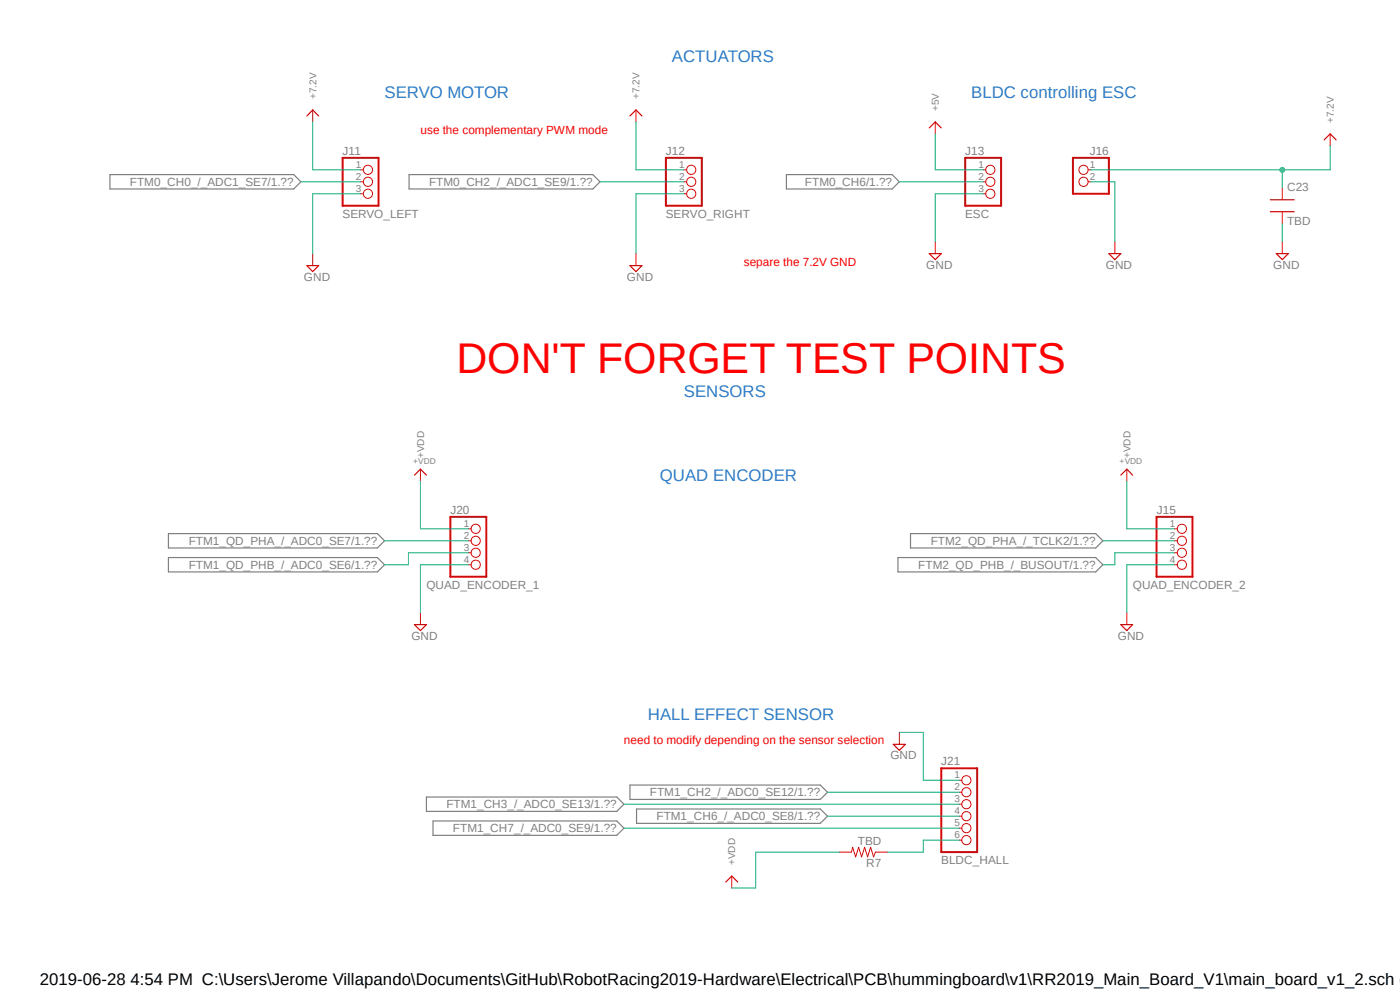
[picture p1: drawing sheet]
<svg xmlns="http://www.w3.org/2000/svg" width="297mm" height="210mm" viewBox="0 0 297 210" stroke-linecap="round" stroke-linejoin="round" font-family="sans-serif">
<path d="M13 9.5l279.5 194.3M292.5 9.5l-279.5 194.3" fill="none" stroke="#fff" stroke-width=".21"/>
<path d="M23.3 37h39l1.5 1.6-1.5 1.5h-39zM86.8 37h39l1.5 1.6-1.5 1.5h-39zM166.8 37h22.5l1.5 1.6-1.5 1.5h-22.5zM35.7 113.2h44.4l1.5 1.5-1.5 1.5h-44.4zM35.7 118.3h44.4l1.5 1.5-1.5 1.5h-44.4zM190.5 118.3h42l1.5 1.5-1.5 1.5h-42zM193.2 113.2h39.3l1.5 1.5-1.5 1.5h-39.3zM90.5 169.1h40.4l1.5 1.5-1.5 1.5h-40.4zM91.9 174.2h39l1.5 1.5-1.5 1.5h-39zM133.6 166.5h40.4l1.6 1.6-1.6 1.5h-40.4zM135 171.6h39l1.6 1.5-1.6 1.6h-39z" fill="none" stroke="#808080" stroke-width=".25"/>
<path d="M72.7 33.5h7.6v10.1h-7.6zM141.3 33.5h7.6v10.1h-7.6zM204.8 33.5h7.6v10.1h-7.6zM227.6 33.5h7.6v7.6h-7.6zM95.5 109.6h7.7v12.7h-7.7zM245.4 109.6h7.6v12.7h-7.6zM199.7 163h7.6v17.8h-7.6z" fill="none" stroke="#c90d0c" stroke-width=".42"/>
<g fill="none" stroke="#c90d0c" stroke-width=".21">
<path d="M66.3 23.3v2.6M76.5 36h.6M76.5 38.6h.6M134.9 23.3v2.6M145.1 36h.5M145.1 38.6h.5M198.4 25.9v2.5M208.6 36h.5M208.6 38.6h.5M230.8 36h.6M230.8 38.6h.6M272 39.8v2.6"/>
<path d="M282.2 28.4v2.5M66.3 53.8v2.5M76.5 41.1h.6M134.9 53.8v2.5M145.1 41.1h.5M198.4 51.3v2.5M208.6 41.1h.5M236.5 51.3v2.5M272 44.9v2.6M272 51.3v2.5M89.2 99.5v2.6M239.1 99.5v2.6"/>
<path d="M99.4 112.2h.5M99.4 114.7h.5M99.4 117.3h.5M99.4 119.8h.5M249.2 112.2h.6M249.2 114.7h.6M249.2 117.3h.6M249.2 119.8h.6M89.2 130v2.5M239.1 130v2.5M190.8 155.4v2.5M203.5 165.5h.5"/>
<path d="M203.5 168.1h.5M203.5 170.6h.5M203.5 173.1h.5M203.5 175.7h.5M203.5 178.2h.5M155.2 185.8v2.6M178.1 180.8h2.5l.3-1.1 .6 2.1 .7-2.1 .6 2.1 .6-2.1 .7 2.1 .6-2.1 .6 2.1 .4-1h2.6"/>
<circle cx="78.1" cy="36" r=".98"/>
<circle cx="78.1" cy="38.6" r=".98"/>
<circle cx="146.6" cy="36" r=".98"/>
<circle cx="146.6" cy="38.6" r=".98"/>
<circle cx="210.1" cy="36" r=".98"/>
<circle cx="210.1" cy="38.6" r=".98"/>
<circle cx="229.9" cy="38.6" r=".98"/>
<circle cx="229.9" cy="36" r=".98"/>
<circle cx="78.1" cy="41.1" r=".98"/>
<circle cx="146.6" cy="41.1" r=".98"/>
<circle cx="210.1" cy="41.1" r=".98"/>
<circle cx="100.9" cy="112.2" r=".98"/>
<circle cx="100.9" cy="114.7" r=".98"/>
<circle cx="100.9" cy="119.8" r=".98"/>
<circle cx="100.9" cy="117.3" r=".98"/>
<circle cx="250.7" cy="112.2" r=".98"/>
<circle cx="250.7" cy="119.8" r=".98"/>
<circle cx="250.7" cy="117.3" r=".98"/>
<circle cx="250.7" cy="114.7" r=".98"/>
<circle cx="205" cy="165.5" r=".98"/>
<circle cx="205" cy="168.1" r=".98"/>
<circle cx="205" cy="173.1" r=".98"/>
<circle cx="205" cy="170.6" r=".98"/>
<circle cx="205" cy="178.2" r=".98"/>
<circle cx="205" cy="175.7" r=".98"/>
</g>
<g fill="none" stroke="#c90d0c" stroke-width=".25">
<path d="M65.1 24.6l1.2-1.3 1.3 1.3M133.6 24.6l1.3-1.3 1.3 1.3M197.1 27.1l1.3-1.2 1.3 1.2M280.9 29.7l1.3-1.3 1.3 1.3M65.1 56.3h2.5l-1.3 1.3zM133.6 56.3h2.6l-1.3 1.3zM197.1 53.8h2.6l-1.3 1.3zM235.2 53.8h2.6l-1.3 1.3zM269.5 42.4h5.1M269.5 44.9h5.1M270.8 53.8h2.5l-1.3 1.3zM87.9 100.8l1.3-1.3 1.3 1.3"/>
<path d="M237.8 100.8l1.3-1.3 1.2 1.3M87.9 132.5h2.6l-1.3 1.3zM237.8 132.5h2.5l-1.2 1.3zM189.5 157.9h2.6l-1.3 1.3zM154 187.1l1.2-1.3 1.3 1.3"/>
</g>
<g fill="none" stroke="#0dab76" stroke-width=".21">
<path d="M63.8 38.6h12.7M127.3 38.6h17.8M190.8 38.6h17.8M198.4 28.4v7.6h10.2M231.4 38.6h5.1v12.7M282.2 36h-10.2v3.8M76.5 41.1h-10.2v12.7M145.1 41.1h-10.2v12.7M208.6 41.1h-10.2v10.2M272 47.5v3.8M81.6 114.7h17.8M99.4 117.3h-12.7v2.5h-5.1"/>
<path d="M99.4 119.8h-10.2v10.2M234 114.7h15.2M249.2 117.3h-12.7v2.5h-2.5M249.2 119.8h-10.1v10.2M190.8 155.4h5.1v10.1h7.6M132.4 170.6h71.1M132.4 175.7h71.1M175.6 168.1h27.9M175.6 173.1h27.9"/>
</g>
<circle cx="272" cy="36" r=".51" fill="#0dab76"/>
<g fill="none" stroke="#0dab76" stroke-width=".21">
<path d="M66.3 25.9v10.1h10.2M134.9 25.9v10.1h10.2M231.4 36h40.6M282.2 30.9v5.1M89.2 102.1v10.1h10.2M239.1 102.1v10.1h10.1M203.5 178.2h-7.6v2.6h-7.6M178.1 180.8h-17.8v7.6h-5.1"/>
<circle cx="272" cy="36" r=".51"/>
</g>
<text font-size="9.1" fill="#f00" x="96.8" y="79.2">DON'T FORGET TEST POINTS</text>
<g font-size="3.6" fill="#2c7bce">
<text x="142.5" y="13.2">ACTUATORS</text>
<text x="81.6" y="20.8">SERVO MOTOR</text>
<text x="206" y="20.8">BLDC controlling ESC</text>
<text x="145.1" y="84.3">SENSORS</text>
<text x="140" y="102.1">QUAD ENCODER</text>
<text x="137.5" y="152.8">HALL EFFECT SENSOR</text>
</g>
<text font-size="3.6" x="8.4" y="208.9">2019-06-28 4:54 PM C:\Users\Jerome Villapando\Documents\GitHub\RobotRacing2019-Hardware\Electrical\PCB\hummingboard\v1\RR2019_Main_Board_V1\main_board_v1_2.sch (</text>
<g font-size="2.5" fill="#f00">
<text x="89.2" y="28.4">use the complementary PWM mode</text>
<text x="157.8" y="56.3">separe the 7.2V GND</text>
<text x="132.4" y="157.9">need to modify depending on the sensor selection</text>
</g>
<g font-size="2.5" fill="#808080">
<text x="72.7" y="32.9">J11</text>
<text x="141.3" y="32.9">J12</text>
<text x="204.8" y="32.9">J13</text>
<text x="231.2" y="32.9">J16</text>
<text x="27.6" y="39.5">FTM0_CH0_/_ADC1_SE7/1.??</text>
<text x="91" y="39.5">FTM0_CH2_/_ADC1_SE9/1.??</text>
<text x="170.8" y="39.5">FTM0_CH6/1.??</text>
<text x="273.1" y="40.5">C23</text>
<text x="72.7" y="46.2">SERVO_LEFT</text>
<text x="141.3" y="46.2">SERVO_RIGHT</text>
<text x="204.8" y="46.2">ESC</text>
<text x="273.1" y="47.8">TBD</text>
<text x="64.5" y="59.5">GND</text>
<text x="133" y="59.5">GND</text>
<text x="196.5" y="57">GND</text>
<text x="234.6" y="57">GND</text>
<text x="270.1" y="57">GND</text>
<text x="95.5" y="109">J20</text>
<text x="245.4" y="109">J15</text>
<text x="40" y="115.6">FTM1_QD_PHA_/_ADC0_SE7/1.??</text>
<text x="197.4" y="115.6">FTM2_QD_PHA_/_TCLK2/1.??</text>
<text x="40" y="120.7">FTM1_QD_PHB_/_ADC0_SE6/1.??</text>
<text x="90.5" y="124.9">QUAD_ENCODER_1</text>
<text x="194.8" y="120.7">FTM2_QD_PHB_/_BUSOUT/1.??</text>
<text x="240.3" y="124.9">QUAD_ENCODER_2</text>
<text x="87.3" y="135.7">GND</text>
<text x="237.2" y="135.7">GND</text>
<text x="188.9" y="161.1">GND</text>
<text x="199.7" y="162.4">J21</text>
<text x="94.7" y="171.5">FTM1_CH3_/_ADC0_SE13/1.??</text>
<text x="137.9" y="169">FTM1_CH2_/_ADC0_SE12/1.??</text>
<text x="96.1" y="176.6">FTM1_CH7_/_ADC0_SE9/1.??</text>
<text x="139.3" y="174">FTM1_CH6_/_ADC0_SE8/1.??</text>
<text x="182" y="179.2">TBD</text>
<text x="183.8" y="184">R7</text>
<text x="199.7" y="183.3">BLDC_HALL</text>
</g>
<g font-size="2.1" fill="#808080">
<text x="67.1" y="21" transform="rotate(-90 67.1 21)">+7.2V</text>
<text x="135.7" y="21" transform="rotate(-90 135.7 21)">+7.2V</text>
<text x="199.2" y="23.5" transform="rotate(-90 199.2 23.5)">+5V</text>
<text x="283" y="26.1" transform="rotate(-90 283 26.1)">+7.2V</text>
<text x="75.5" y="35.7">1</text>
<text x="144.1" y="35.7">1</text>
<text x="207.6" y="35.7">1</text>
<text x="231.2" y="35.7">1</text>
<text x="75.5" y="38.2">2</text>
<text x="75.5" y="40.8">3</text>
<text x="144.1" y="38.2">2</text>
<text x="144.1" y="40.8">3</text>
<text x="207.6" y="38.2">2</text>
<text x="207.6" y="40.8">3</text>
<text x="231.2" y="38.2">2</text>
<text x="90" y="97.2" transform="rotate(-90 90 97.2)">+VDD</text>
<text x="239.8" y="97.2" transform="rotate(-90 239.8 97.2)">+VDD</text>
<text x="98.4" y="111.8">1</text>
<text x="248.2" y="111.8">1</text>
<text x="98.4" y="114.4">2</text>
<text x="98.4" y="116.9">3</text>
<text x="98.4" y="119.5">4</text>
<text x="248.2" y="114.4">2</text>
<text x="248.2" y="116.9">3</text>
<text x="248.2" y="119.5">4</text>
<text x="202.5" y="165.1">1</text>
<text x="202.5" y="167.7">2</text>
<text x="202.5" y="170.2">3</text>
<text x="202.5" y="172.8">4</text>
<text x="202.5" y="175.3">5</text>
<text x="202.5" y="177.8">6</text>
<text x="156" y="183.5" transform="rotate(-90 156 183.5)">+VDD</text>
</g>
<g font-size="1.8" fill="#808080">
<text x="87.7" y="98.5">+VDD</text>
<text x="237.5" y="98.5">+VDD</text>
</g>
</svg>
